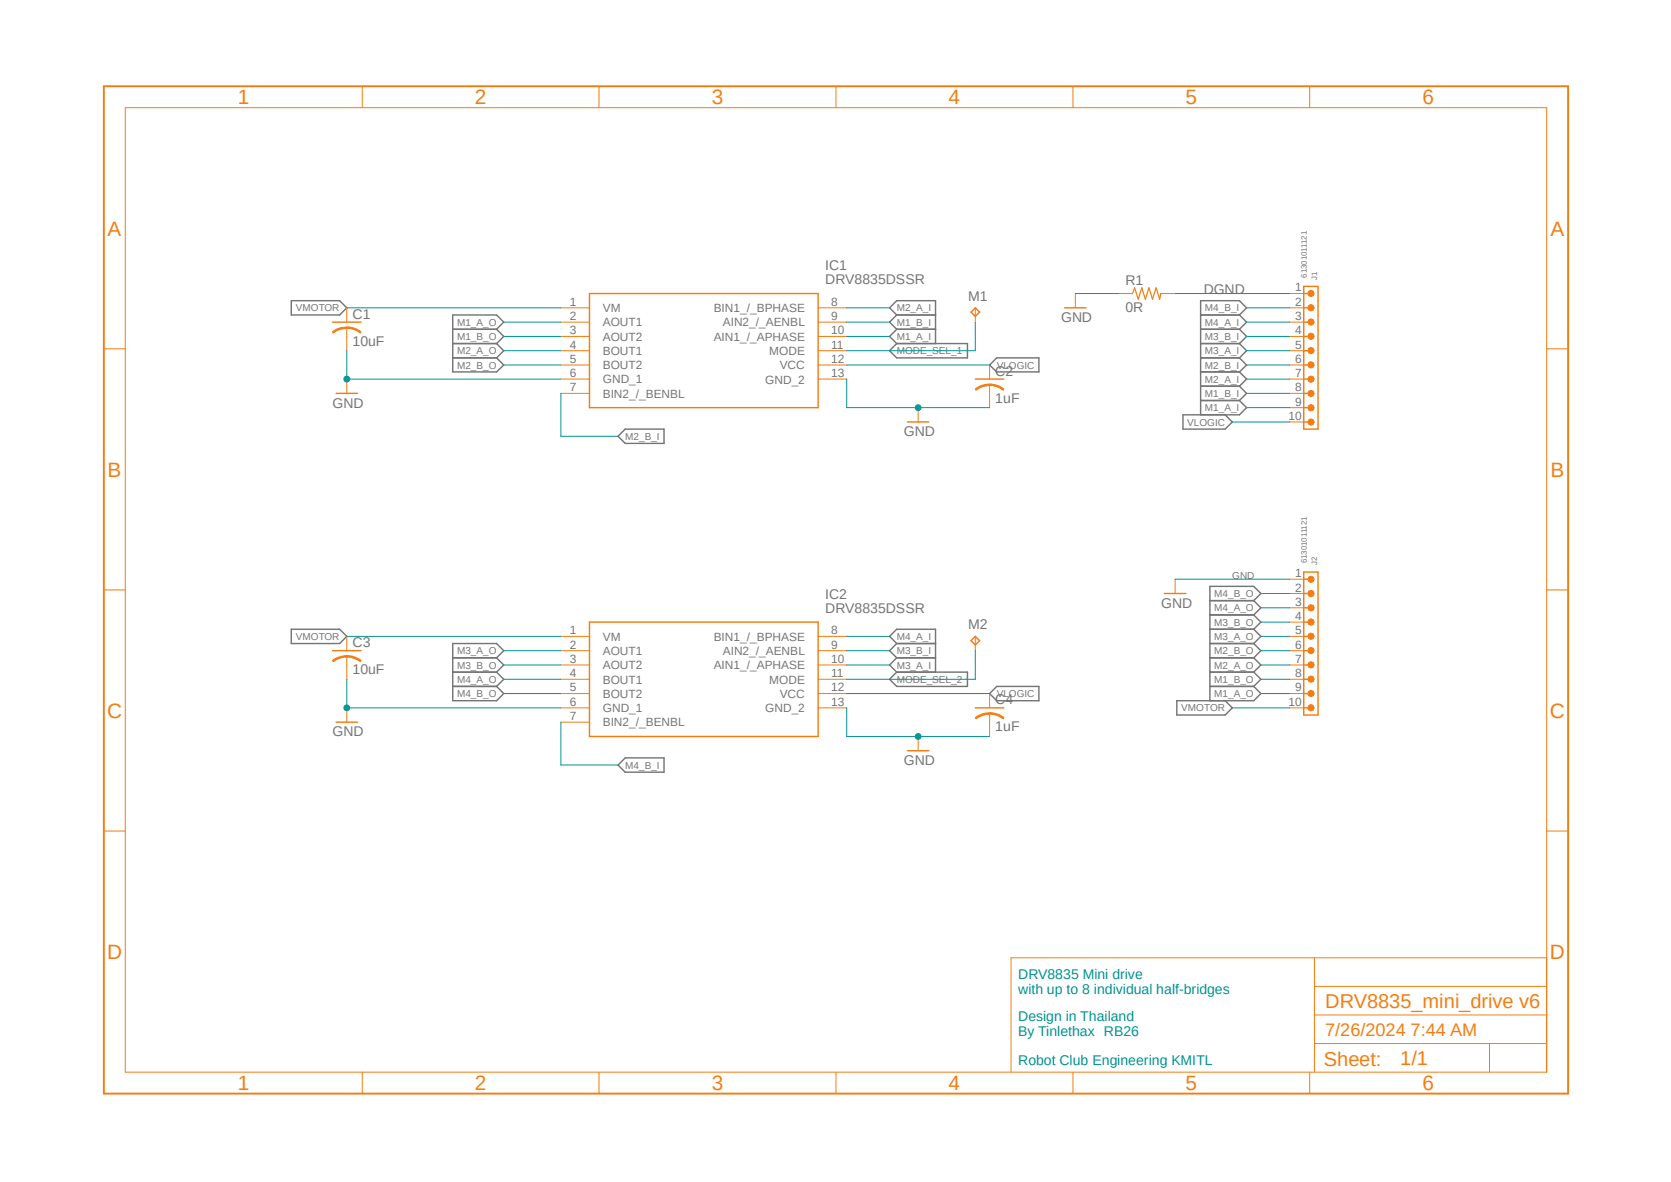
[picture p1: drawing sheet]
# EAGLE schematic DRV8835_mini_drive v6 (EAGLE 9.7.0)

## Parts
C1  10uF  C-USC0603  [C0603]
C2  1uF  C-USC0603  [C0603]
C3  10uF  C-USC0603  [C0603]
C4  1uF  C-USC0603  [C0603]
IC1  DRV8835DSSR  [DRV8835DSSR]
IC2  DRV8835DSSR  [DRV8835DSSR]
J1  61301011121  6130XX11121_61301011121  [61301011121]
J2  61301011121  6130XX11121_61301011121  [61301011121]
M1  TPTP10SQ  [TP10SQ]
M2  TPTP10SQ  [TP10SQ]
R1  0R  R-US_R0805  [R0805]

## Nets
DGND: J1.1 R1.2
GND: C1.2 C2.2 C3.2 C4.2 IC1.6(GND_1) IC1.13(GND_2) IC2.6(GND_1) IC2.13(GND_2) J2.1 R1.1
M1_A_I: IC1.10(AIN1_/_APHASE) J1.9
M1_A_O: IC1.2(AOUT1) J2.9
M1_B_I: IC1.9(AIN2_/_AENBL) J1.8
M1_B_O: IC1.3(AOUT2) J2.8
M2_A_I: IC1.8(BIN1_/_BPHASE) J1.7
M2_A_O: IC1.4(BOUT1) J2.7
M2_B_I: IC1.7(BIN2_/_BENBL) J1.6
M2_B_O: IC1.5(BOUT2) J2.6
M3_A_I: IC2.10(AIN1_/_APHASE) J1.5
M3_A_O: IC2.2(AOUT1) J2.5
M3_B_I: IC2.9(AIN2_/_AENBL) J1.4
M3_B_O: IC2.3(AOUT2) J2.4
M4_A_I: IC2.8(BIN1_/_BPHASE) J1.3
M4_A_O: IC2.4(BOUT1) J2.3
M4_B_I: IC2.7(BIN2_/_BENBL) J1.2
M4_B_O: IC2.5(BOUT2) J2.2
MODE_SEL_1: IC1.11(MODE) M1.TP
MODE_SEL_2: IC2.11(MODE) M2.TP
VLOGIC: C2.1 C4.1 IC1.12(VCC) IC2.12(VCC) J1.10
VMOTOR: C1.1 C3.1 IC1.1(VM) IC2.1(VM) J2.10

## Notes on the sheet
- DRV8835 Mini drive
  with up to 8 individual half-bridges
- Design in Thailand 
  By Tinlethax
- RB26
- Robot Club Engineering KMITL
